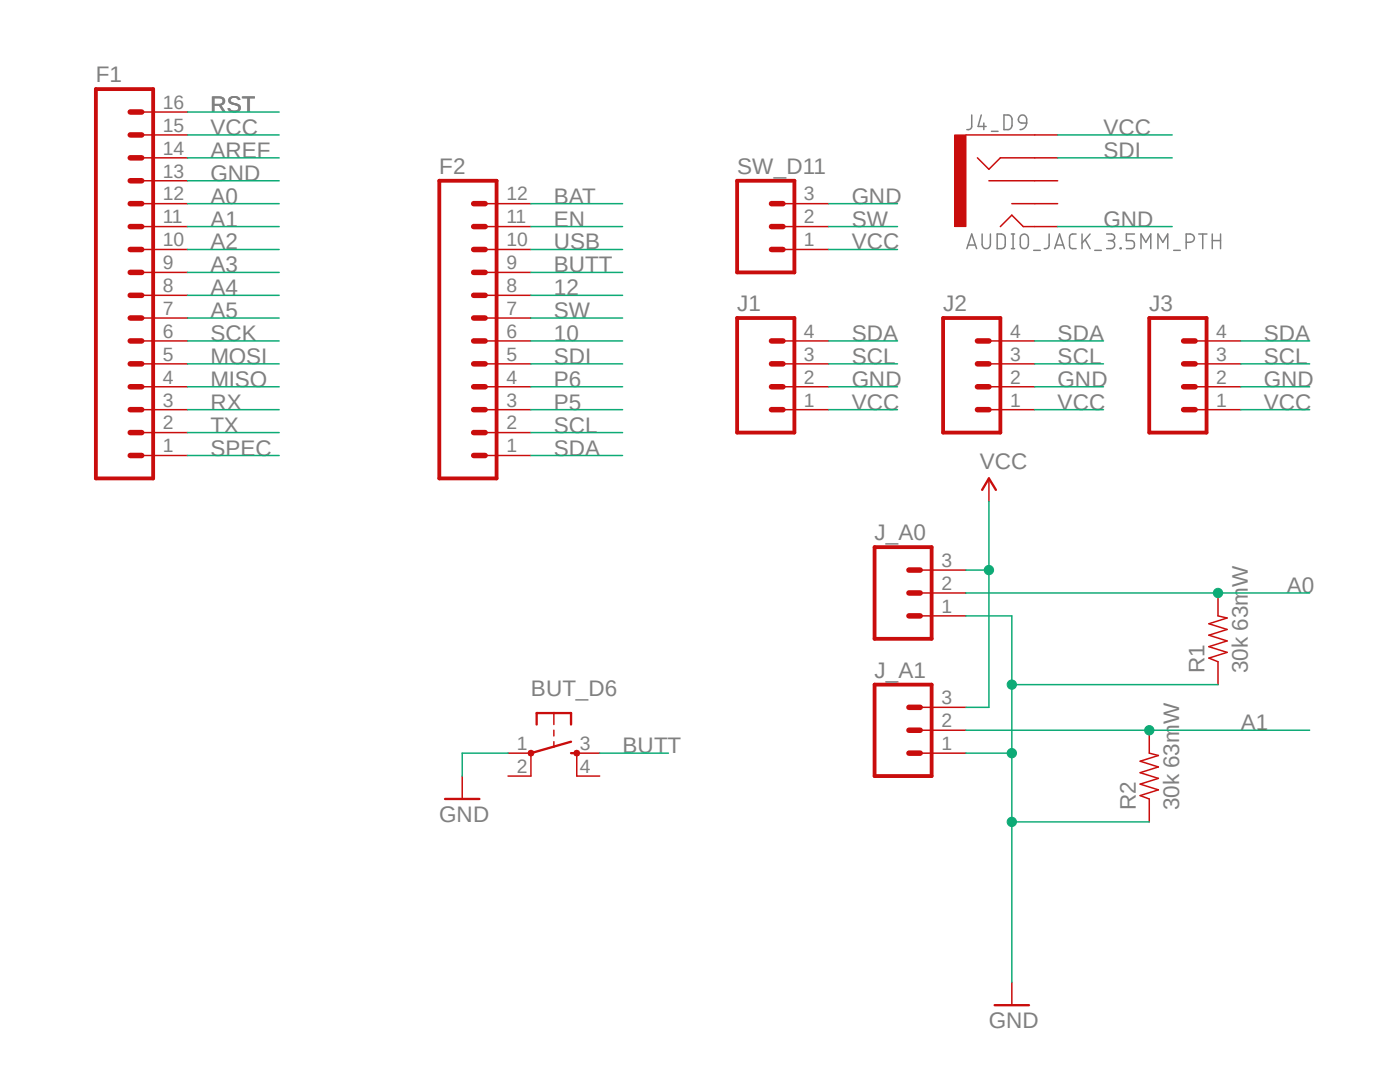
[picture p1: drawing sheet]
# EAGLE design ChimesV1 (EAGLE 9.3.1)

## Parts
BUT_D6  TAC_SWITCHPTH  [TACTILE-PTH]
F1  M16PTH  [1X16]
F2  M12PTH  [1X12]
J1  M04PTH  [1X04]
J2  M04PTH  [1X04]
J3  M04PTH  [1X04]
J4_D9  AUDIO_JACK_3.5MM_PTH  [AUDIO-JACK]
J_A0  M03JST-PTH-VERT  [JST-3-PTH-VERT]
J_A1  M03JST-PTH-VERT  [JST-3-PTH-VERT]
R1  30k 63mW  RESISTOR1206  [1206]
R2  30k 63mW  RESISTOR1206  [1206]
SW_D11  M03PTH  [1X03]

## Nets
10: F2.6
12: F2.8
A0: F1.12 J_A0.2 R1.2
A1: F1.11 J_A1.2 R2.2
A2: F1.10
A3: F1.9
A4: F1.8
A5: F1.7
AREF: F1.14
BAT: F2.12
BUTT: BUT_D6.3 F2.9
EN: F2.11
GND: BUT_D6.1 F1.13 J1.2 J2.2 J3.2 J4_D9.TIP J_A0.1 J_A1.1 R1.1 R2.1 SW_D11.3
MISO: F1.4
MOSI: F1.5
P5: F2.3
P6: F2.4
RST: F1.16
RX: F1.3
SCK: F1.6
SCL: F2.2 J1.3 J2.3 J3.3
SDA: F2.1 J1.4 J2.4 J3.4
SDI: F2.5 J4_D9.RING
SPEC: F1.1
SW: F2.7 SW_D11.2
TX: F1.2
USB: F2.10
VCC: F1.15 J1.1 J2.1 J3.1 J4_D9.SLEEVE J_A0.3 J_A1.3 SW_D11.1
Unconnected: BUT_D6.2 BUT_D6.4 J4_D9.RSH J4_D9.TSH

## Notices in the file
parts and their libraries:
SparkFun-Connectors: Licensing: Creative Commons ShareAlike 4.0 International - https://creativecommons.org/licenses/by-sa/4.0
